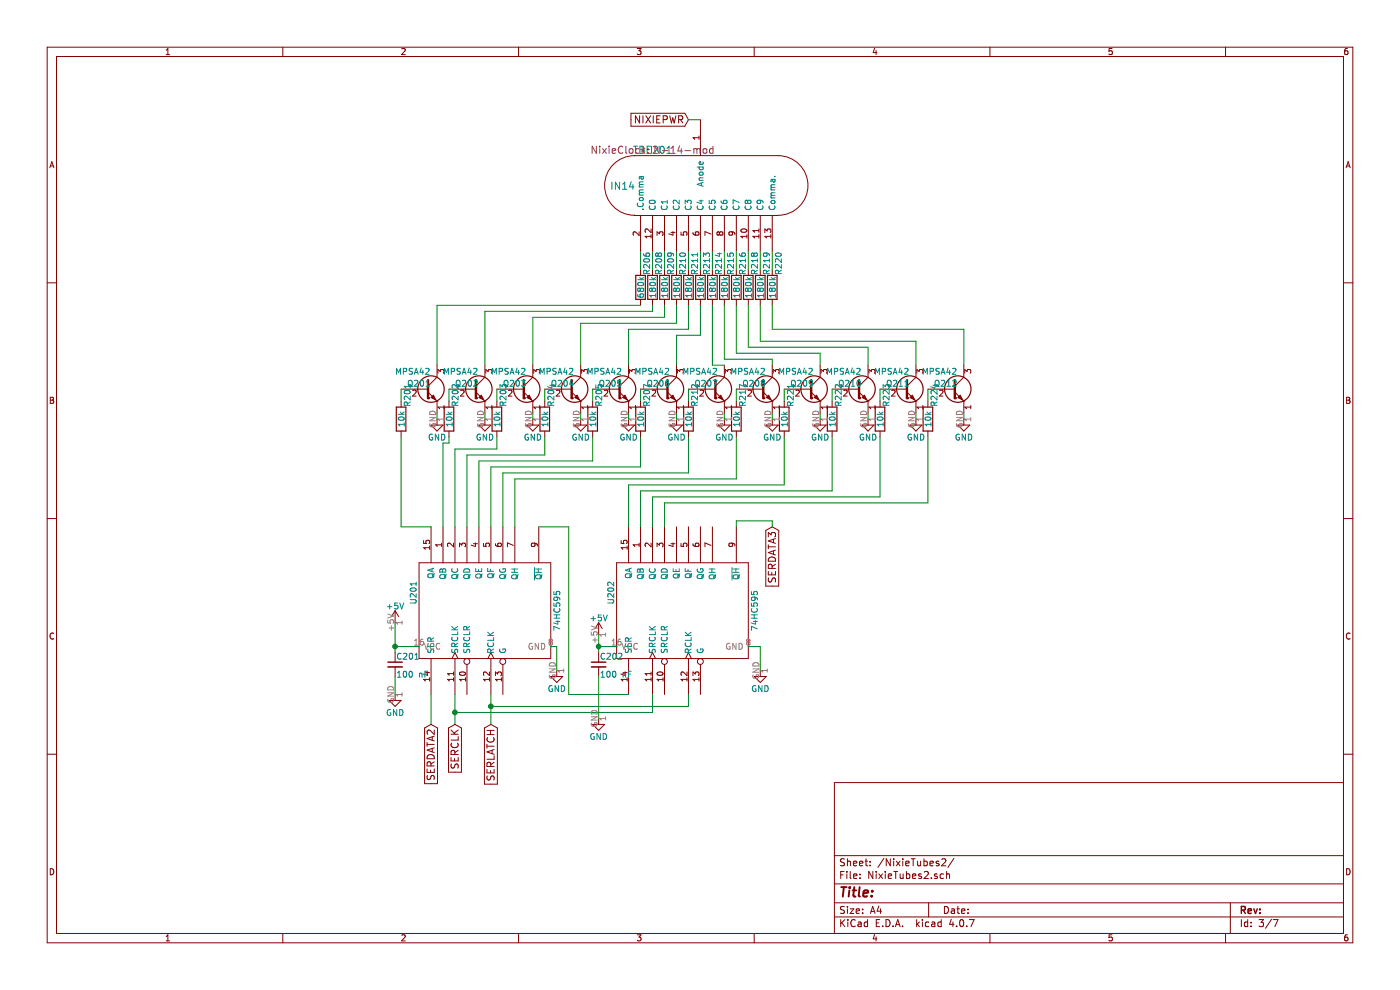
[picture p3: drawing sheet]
EESchema Schematic File Version 2
LIBS:power
LIBS:device
LIBS:switches
LIBS:relays
LIBS:motors
LIBS:transistors
LIBS:conn
LIBS:linear
LIBS:regul
LIBS:74xx
LIBS:cmos4000
LIBS:adc-dac
LIBS:memory
LIBS:xilinx
LIBS:microcontrollers
LIBS:dsp
LIBS:microchip
LIBS:analog_switches
LIBS:motorola
LIBS:texas
LIBS:intel
LIBS:audio
LIBS:interface
LIBS:digital-audio
LIBS:philips
LIBS:display
LIBS:cypress
LIBS:siliconi
LIBS:opto
LIBS:atmel
LIBS:contrib
LIBS:valves
LIBS:in14_lib
LIBS:arduino_nano
LIBS:NixieClock-cache
EELAYER 25 0
EELAYER END
$Descr A4 11693 8268
encoding utf-8
Sheet 3 7
Title ""
Date ""
Rev ""
Comp ""
Comment1 ""
Comment2 ""
Comment3 ""
Comment4 ""
$EndDescr
$Comp
L IN14 TBE201
U 1 1
P 5550 1250
F 0 "TBE201" H 5450 1250 60  0000 C CNN
F 1 "IN14" H 5200 950 60  0000 C CNN
F 2 "NixieClock:IN-14-mod" H 5450 1250 60  0000 C CNN
F 3 "" H 5450 1250 60  0000 C CNN
	1    5550 1250
	1    0    0    -1  
$EndComp
$Comp
L 74HC595 U201
U 1 1
P 4050 5100
F 0 "U201" H 4200 5700 50  0000 C CNN
F 1 "74HC595" H 4050 4500 50  0000 C CNN
F 2 "Housings_DIP:DIP-16_W7.62mm_Socket" H 4050 5100 50  0001 C CNN
F 3 "" H 4050 5100 50  0001 C CNN
	1    4050 5100
	0    -1   -1   0   
$EndComp
$Comp
L R R206
U 1 1
P 5350 2400
F 0 "R206" V 5400 2600 50  0000 C CNN
F 1 "680k" V 5350 2400 50  0000 C CNN
F 2 "Resistors_THT:R_Axial_DIN0207_L6.3mm_D2.5mm_P7.62mm_Horizontal" V 5280 2400 50  0001 C CNN
F 3 "" H 5350 2400 50  0001 C CNN
	1    5350 2400
	1    0    0    -1  
$EndComp
$Comp
L R R208
U 1 1
P 5450 2400
F 0 "R208" V 5500 2600 50  0000 C CNN
F 1 "180k" V 5450 2400 50  0000 C CNN
F 2 "Resistors_THT:R_Axial_DIN0207_L6.3mm_D2.5mm_P7.62mm_Horizontal" V 5380 2400 50  0001 C CNN
F 3 "" H 5450 2400 50  0001 C CNN
	1    5450 2400
	1    0    0    -1  
$EndComp
$Comp
L R R209
U 1 1
P 5550 2400
F 0 "R209" V 5600 2600 50  0000 C CNN
F 1 "180k" V 5550 2400 50  0000 C CNN
F 2 "Resistors_THT:R_Axial_DIN0207_L6.3mm_D2.5mm_P7.62mm_Horizontal" V 5480 2400 50  0001 C CNN
F 3 "" H 5550 2400 50  0001 C CNN
	1    5550 2400
	1    0    0    -1  
$EndComp
$Comp
L R R210
U 1 1
P 5650 2400
F 0 "R210" V 5700 2600 50  0000 C CNN
F 1 "180k" V 5650 2400 50  0000 C CNN
F 2 "Resistors_THT:R_Axial_DIN0207_L6.3mm_D2.5mm_P7.62mm_Horizontal" V 5580 2400 50  0001 C CNN
F 3 "" H 5650 2400 50  0001 C CNN
	1    5650 2400
	1    0    0    -1  
$EndComp
$Comp
L R R211
U 1 1
P 5750 2400
F 0 "R211" V 5800 2600 50  0000 C CNN
F 1 "180k" V 5750 2400 50  0000 C CNN
F 2 "Resistors_THT:R_Axial_DIN0207_L6.3mm_D2.5mm_P7.62mm_Horizontal" V 5680 2400 50  0001 C CNN
F 3 "" H 5750 2400 50  0001 C CNN
	1    5750 2400
	1    0    0    -1  
$EndComp
Text GLabel 5750 1000 0    60   Input ~ 0
NIXIEPWR
$Comp
L R R213
U 1 1
P 5850 2400
F 0 "R213" V 5900 2600 50  0000 C CNN
F 1 "180k" V 5850 2400 50  0000 C CNN
F 2 "Resistors_THT:R_Axial_DIN0207_L6.3mm_D2.5mm_P7.62mm_Horizontal" V 5780 2400 50  0001 C CNN
F 3 "" H 5850 2400 50  0001 C CNN
	1    5850 2400
	1    0    0    -1  
$EndComp
$Comp
L R R214
U 1 1
P 5950 2400
F 0 "R214" V 6000 2600 50  0000 C CNN
F 1 "180k" V 5950 2400 50  0000 C CNN
F 2 "Resistors_THT:R_Axial_DIN0207_L6.3mm_D2.5mm_P7.62mm_Horizontal" V 5880 2400 50  0001 C CNN
F 3 "" H 5950 2400 50  0001 C CNN
	1    5950 2400
	1    0    0    -1  
$EndComp
$Comp
L R R215
U 1 1
P 6050 2400
F 0 "R215" V 6100 2600 50  0000 C CNN
F 1 "180k" V 6050 2400 50  0000 C CNN
F 2 "Resistors_THT:R_Axial_DIN0207_L6.3mm_D2.5mm_P7.62mm_Horizontal" V 5980 2400 50  0001 C CNN
F 3 "" H 6050 2400 50  0001 C CNN
	1    6050 2400
	1    0    0    -1  
$EndComp
$Comp
L R R216
U 1 1
P 6150 2400
F 0 "R216" V 6200 2600 50  0000 C CNN
F 1 "180k" V 6150 2400 50  0000 C CNN
F 2 "Resistors_THT:R_Axial_DIN0207_L6.3mm_D2.5mm_P7.62mm_Horizontal" V 6080 2400 50  0001 C CNN
F 3 "" H 6150 2400 50  0001 C CNN
	1    6150 2400
	1    0    0    -1  
$EndComp
$Comp
L R R218
U 1 1
P 6250 2400
F 0 "R218" V 6300 2600 50  0000 C CNN
F 1 "180k" V 6250 2400 50  0000 C CNN
F 2 "Resistors_THT:R_Axial_DIN0207_L6.3mm_D2.5mm_P7.62mm_Horizontal" V 6180 2400 50  0001 C CNN
F 3 "" H 6250 2400 50  0001 C CNN
	1    6250 2400
	1    0    0    -1  
$EndComp
$Comp
L R R219
U 1 1
P 6350 2400
F 0 "R219" V 6400 2600 50  0000 C CNN
F 1 "180k" V 6350 2400 50  0000 C CNN
F 2 "Resistors_THT:R_Axial_DIN0207_L6.3mm_D2.5mm_P7.62mm_Horizontal" V 6280 2400 50  0001 C CNN
F 3 "" H 6350 2400 50  0001 C CNN
	1    6350 2400
	1    0    0    -1  
$EndComp
$Comp
L R R220
U 1 1
P 6450 2400
F 0 "R220" V 6500 2600 50  0000 C CNN
F 1 "180k" V 6450 2400 50  0000 C CNN
F 2 "Resistors_THT:R_Axial_DIN0207_L6.3mm_D2.5mm_P7.62mm_Horizontal" V 6380 2400 50  0001 C CNN
F 3 "" H 6450 2400 50  0001 C CNN
	1    6450 2400
	1    0    0    -1  
$EndComp
$Comp
L 2N3904 Q201
U 1 1
P 3550 3250
F 0 "Q201" H 3400 3300 50  0000 L CNN
F 1 "MPSA42" H 3300 3400 50  0000 L CNN
F 2 "TO_SOT_Packages_THT:TO-92_Molded_Narrow" H 3750 3175 50  0001 L CIN
F 3 "" H 3550 3250 50  0001 L CNN
	1    3550 3250
	1    0    0    -1  
$EndComp
$Comp
L R R201
U 1 1
P 3350 3500
F 0 "R201" V 3400 3700 50  0000 C CNN
F 1 "10k" V 3350 3500 50  0000 C CNN
F 2 "Resistors_THT:R_Axial_DIN0207_L6.3mm_D2.5mm_P7.62mm_Horizontal" V 3280 3500 50  0001 C CNN
F 3 "" H 3350 3500 50  0001 C CNN
	1    3350 3500
	1    0    0    -1  
$EndComp
$Comp
L 2N3904 Q202
U 1 1
P 3950 3250
F 0 "Q202" H 3800 3300 50  0000 L CNN
F 1 "MPSA42" H 3700 3400 50  0000 L CNN
F 2 "TO_SOT_Packages_THT:TO-92_Molded_Narrow" H 4150 3175 50  0001 L CIN
F 3 "" H 3950 3250 50  0001 L CNN
	1    3950 3250
	1    0    0    -1  
$EndComp
$Comp
L 2N3904 Q203
U 1 1
P 4350 3250
F 0 "Q203" H 4200 3300 50  0000 L CNN
F 1 "MPSA42" H 4100 3400 50  0000 L CNN
F 2 "TO_SOT_Packages_THT:TO-92_Molded_Narrow" H 4550 3175 50  0001 L CIN
F 3 "" H 4350 3250 50  0001 L CNN
	1    4350 3250
	1    0    0    -1  
$EndComp
$Comp
L 2N3904 Q204
U 1 1
P 4750 3250
F 0 "Q204" H 4600 3300 50  0000 L CNN
F 1 "MPSA42" H 4500 3400 50  0000 L CNN
F 2 "TO_SOT_Packages_THT:TO-92_Molded_Narrow" H 4950 3175 50  0001 L CIN
F 3 "" H 4750 3250 50  0001 L CNN
	1    4750 3250
	1    0    0    -1  
$EndComp
$Comp
L 2N3904 Q205
U 1 1
P 5150 3250
F 0 "Q205" H 5000 3300 50  0000 L CNN
F 1 "MPSA42" H 4900 3400 50  0000 L CNN
F 2 "TO_SOT_Packages_THT:TO-92_Molded_Narrow" H 5350 3175 50  0001 L CIN
F 3 "" H 5150 3250 50  0001 L CNN
	1    5150 3250
	1    0    0    -1  
$EndComp
$Comp
L 2N3904 Q206
U 1 1
P 5550 3250
F 0 "Q206" H 5400 3300 50  0000 L CNN
F 1 "MPSA42" H 5300 3400 50  0000 L CNN
F 2 "TO_SOT_Packages_THT:TO-92_Molded_Narrow" H 5750 3175 50  0001 L CIN
F 3 "" H 5550 3250 50  0001 L CNN
	1    5550 3250
	1    0    0    -1  
$EndComp
$Comp
L 2N3904 Q207
U 1 1
P 5950 3250
F 0 "Q207" H 5800 3300 50  0000 L CNN
F 1 "MPSA42" H 5700 3400 50  0000 L CNN
F 2 "TO_SOT_Packages_THT:TO-92_Molded_Narrow" H 6150 3175 50  0001 L CIN
F 3 "" H 5950 3250 50  0001 L CNN
	1    5950 3250
	1    0    0    -1  
$EndComp
$Comp
L 2N3904 Q208
U 1 1
P 6350 3250
F 0 "Q208" H 6200 3300 50  0000 L CNN
F 1 "MPSA42" H 6100 3400 50  0000 L CNN
F 2 "TO_SOT_Packages_THT:TO-92_Molded_Narrow" H 6550 3175 50  0001 L CIN
F 3 "" H 6350 3250 50  0001 L CNN
	1    6350 3250
	1    0    0    -1  
$EndComp
$Comp
L 2N3904 Q209
U 1 1
P 6750 3250
F 0 "Q209" H 6600 3300 50  0000 L CNN
F 1 "MPSA42" H 6500 3400 50  0000 L CNN
F 2 "TO_SOT_Packages_THT:TO-92_Molded_Narrow" H 6950 3175 50  0001 L CIN
F 3 "" H 6750 3250 50  0001 L CNN
	1    6750 3250
	1    0    0    -1  
$EndComp
$Comp
L 2N3904 Q210
U 1 1
P 7150 3250
F 0 "Q210" H 7000 3300 50  0000 L CNN
F 1 "MPSA42" H 6900 3400 50  0000 L CNN
F 2 "TO_SOT_Packages_THT:TO-92_Molded_Narrow" H 7350 3175 50  0001 L CIN
F 3 "" H 7150 3250 50  0001 L CNN
	1    7150 3250
	1    0    0    -1  
$EndComp
$Comp
L 2N3904 Q211
U 1 1
P 7550 3250
F 0 "Q211" H 7400 3300 50  0000 L CNN
F 1 "MPSA42" H 7300 3400 50  0000 L CNN
F 2 "TO_SOT_Packages_THT:TO-92_Molded_Narrow" H 7750 3175 50  0001 L CIN
F 3 "" H 7550 3250 50  0001 L CNN
	1    7550 3250
	1    0    0    -1  
$EndComp
$Comp
L 2N3904 Q212
U 1 1
P 7950 3250
F 0 "Q212" H 7800 3300 50  0000 L CNN
F 1 "MPSA42" H 7700 3400 50  0000 L CNN
F 2 "TO_SOT_Packages_THT:TO-92_Molded_Narrow" H 8150 3175 50  0001 L CIN
F 3 "" H 7950 3250 50  0001 L CNN
	1    7950 3250
	1    0    0    -1  
$EndComp
$Comp
L R R202
U 1 1
P 3750 3500
F 0 "R202" V 3800 3700 50  0000 C CNN
F 1 "10k" V 3750 3500 50  0000 C CNN
F 2 "Resistors_THT:R_Axial_DIN0207_L6.3mm_D2.5mm_P7.62mm_Horizontal" V 3680 3500 50  0001 C CNN
F 3 "" H 3750 3500 50  0001 C CNN
	1    3750 3500
	1    0    0    -1  
$EndComp
$Comp
L R R203
U 1 1
P 4150 3500
F 0 "R203" V 4200 3700 50  0000 C CNN
F 1 "10k" V 4150 3500 50  0000 C CNN
F 2 "Resistors_THT:R_Axial_DIN0207_L6.3mm_D2.5mm_P7.62mm_Horizontal" V 4080 3500 50  0001 C CNN
F 3 "" H 4150 3500 50  0001 C CNN
	1    4150 3500
	1    0    0    -1  
$EndComp
$Comp
L R R204
U 1 1
P 4550 3500
F 0 "R204" V 4600 3700 50  0000 C CNN
F 1 "10k" V 4550 3500 50  0000 C CNN
F 2 "Resistors_THT:R_Axial_DIN0207_L6.3mm_D2.5mm_P7.62mm_Horizontal" V 4480 3500 50  0001 C CNN
F 3 "" H 4550 3500 50  0001 C CNN
	1    4550 3500
	1    0    0    -1  
$EndComp
$Comp
L R R205
U 1 1
P 4950 3500
F 0 "R205" V 5000 3700 50  0000 C CNN
F 1 "10k" V 4950 3500 50  0000 C CNN
F 2 "Resistors_THT:R_Axial_DIN0207_L6.3mm_D2.5mm_P7.62mm_Horizontal" V 4880 3500 50  0001 C CNN
F 3 "" H 4950 3500 50  0001 C CNN
	1    4950 3500
	1    0    0    -1  
$EndComp
$Comp
L R R207
U 1 1
P 5350 3500
F 0 "R207" V 5400 3700 50  0000 C CNN
F 1 "10k" V 5350 3500 50  0000 C CNN
F 2 "Resistors_THT:R_Axial_DIN0207_L6.3mm_D2.5mm_P7.62mm_Horizontal" V 5280 3500 50  0001 C CNN
F 3 "" H 5350 3500 50  0001 C CNN
	1    5350 3500
	1    0    0    -1  
$EndComp
$Comp
L R R212
U 1 1
P 5750 3500
F 0 "R212" V 5800 3700 50  0000 C CNN
F 1 "10k" V 5750 3500 50  0000 C CNN
F 2 "Resistors_THT:R_Axial_DIN0207_L6.3mm_D2.5mm_P7.62mm_Horizontal" V 5680 3500 50  0001 C CNN
F 3 "" H 5750 3500 50  0001 C CNN
	1    5750 3500
	1    0    0    -1  
$EndComp
$Comp
L R R217
U 1 1
P 6150 3500
F 0 "R217" V 6200 3700 50  0000 C CNN
F 1 "10k" V 6150 3500 50  0000 C CNN
F 2 "Resistors_THT:R_Axial_DIN0207_L6.3mm_D2.5mm_P7.62mm_Horizontal" V 6080 3500 50  0001 C CNN
F 3 "" H 6150 3500 50  0001 C CNN
	1    6150 3500
	1    0    0    -1  
$EndComp
$Comp
L R R221
U 1 1
P 6550 3500
F 0 "R221" V 6600 3700 50  0000 C CNN
F 1 "10k" V 6550 3500 50  0000 C CNN
F 2 "Resistors_THT:R_Axial_DIN0207_L6.3mm_D2.5mm_P7.62mm_Horizontal" V 6480 3500 50  0001 C CNN
F 3 "" H 6550 3500 50  0001 C CNN
	1    6550 3500
	1    0    0    -1  
$EndComp
$Comp
L R R222
U 1 1
P 6950 3500
F 0 "R222" V 7000 3700 50  0000 C CNN
F 1 "10k" V 6950 3500 50  0000 C CNN
F 2 "Resistors_THT:R_Axial_DIN0207_L6.3mm_D2.5mm_P7.62mm_Horizontal" V 6880 3500 50  0001 C CNN
F 3 "" H 6950 3500 50  0001 C CNN
	1    6950 3500
	1    0    0    -1  
$EndComp
$Comp
L R R223
U 1 1
P 7350 3500
F 0 "R223" V 7400 3700 50  0000 C CNN
F 1 "10k" V 7350 3500 50  0000 C CNN
F 2 "Resistors_THT:R_Axial_DIN0207_L6.3mm_D2.5mm_P7.62mm_Horizontal" V 7280 3500 50  0001 C CNN
F 3 "" H 7350 3500 50  0001 C CNN
	1    7350 3500
	1    0    0    -1  
$EndComp
$Comp
L R R224
U 1 1
P 7750 3500
F 0 "R224" V 7800 3700 50  0000 C CNN
F 1 "10k" V 7750 3500 50  0000 C CNN
F 2 "Resistors_THT:R_Axial_DIN0207_L6.3mm_D2.5mm_P7.62mm_Horizontal" V 7680 3500 50  0001 C CNN
F 3 "" H 7750 3500 50  0001 C CNN
	1    7750 3500
	1    0    0    -1  
$EndComp
$Comp
L GND #PWR38
U 1 1
P 3650 3500
F 0 "#PWR38" H 3650 3250 50  0001 C CNN
F 1 "GND" H 3650 3350 50  0000 C CNN
F 2 "" H 3650 3500 50  0001 C CNN
F 3 "" H 3650 3500 50  0001 C CNN
	1    3650 3500
	1    0    0    -1  
$EndComp
$Comp
L GND #PWR39
U 1 1
P 4050 3500
F 0 "#PWR39" H 4050 3250 50  0001 C CNN
F 1 "GND" H 4050 3350 50  0000 C CNN
F 2 "" H 4050 3500 50  0001 C CNN
F 3 "" H 4050 3500 50  0001 C CNN
	1    4050 3500
	1    0    0    -1  
$EndComp
$Comp
L GND #PWR40
U 1 1
P 4450 3500
F 0 "#PWR40" H 4450 3250 50  0001 C CNN
F 1 "GND" H 4450 3350 50  0000 C CNN
F 2 "" H 4450 3500 50  0001 C CNN
F 3 "" H 4450 3500 50  0001 C CNN
	1    4450 3500
	1    0    0    -1  
$EndComp
$Comp
L GND #PWR42
U 1 1
P 4850 3500
F 0 "#PWR42" H 4850 3250 50  0001 C CNN
F 1 "GND" H 4850 3350 50  0000 C CNN
F 2 "" H 4850 3500 50  0001 C CNN
F 3 "" H 4850 3500 50  0001 C CNN
	1    4850 3500
	1    0    0    -1  
$EndComp
$Comp
L GND #PWR45
U 1 1
P 5250 3500
F 0 "#PWR45" H 5250 3250 50  0001 C CNN
F 1 "GND" H 5250 3350 50  0000 C CNN
F 2 "" H 5250 3500 50  0001 C CNN
F 3 "" H 5250 3500 50  0001 C CNN
	1    5250 3500
	1    0    0    -1  
$EndComp
$Comp
L GND #PWR46
U 1 1
P 5650 3500
F 0 "#PWR46" H 5650 3250 50  0001 C CNN
F 1 "GND" H 5650 3350 50  0000 C CNN
F 2 "" H 5650 3500 50  0001 C CNN
F 3 "" H 5650 3500 50  0001 C CNN
	1    5650 3500
	1    0    0    -1  
$EndComp
$Comp
L GND #PWR47
U 1 1
P 6050 3500
F 0 "#PWR47" H 6050 3250 50  0001 C CNN
F 1 "GND" H 6050 3350 50  0000 C CNN
F 2 "" H 6050 3500 50  0001 C CNN
F 3 "" H 6050 3500 50  0001 C CNN
	1    6050 3500
	1    0    0    -1  
$EndComp
$Comp
L GND #PWR49
U 1 1
P 6450 3500
F 0 "#PWR49" H 6450 3250 50  0001 C CNN
F 1 "GND" H 6450 3350 50  0000 C CNN
F 2 "" H 6450 3500 50  0001 C CNN
F 3 "" H 6450 3500 50  0001 C CNN
	1    6450 3500
	1    0    0    -1  
$EndComp
$Comp
L GND #PWR50
U 1 1
P 6850 3500
F 0 "#PWR50" H 6850 3250 50  0001 C CNN
F 1 "GND" H 6850 3350 50  0000 C CNN
F 2 "" H 6850 3500 50  0001 C CNN
F 3 "" H 6850 3500 50  0001 C CNN
	1    6850 3500
	1    0    0    -1  
$EndComp
$Comp
L GND #PWR51
U 1 1
P 7250 3500
F 0 "#PWR51" H 7250 3250 50  0001 C CNN
F 1 "GND" H 7250 3350 50  0000 C CNN
F 2 "" H 7250 3500 50  0001 C CNN
F 3 "" H 7250 3500 50  0001 C CNN
	1    7250 3500
	1    0    0    -1  
$EndComp
$Comp
L GND #PWR52
U 1 1
P 7650 3500
F 0 "#PWR52" H 7650 3250 50  0001 C CNN
F 1 "GND" H 7650 3350 50  0000 C CNN
F 2 "" H 7650 3500 50  0001 C CNN
F 3 "" H 7650 3500 50  0001 C CNN
	1    7650 3500
	1    0    0    -1  
$EndComp
$Comp
L GND #PWR53
U 1 1
P 8050 3500
F 0 "#PWR53" H 8050 3250 50  0001 C CNN
F 1 "GND" H 8050 3350 50  0000 C CNN
F 2 "" H 8050 3500 50  0001 C CNN
F 3 "" H 8050 3500 50  0001 C CNN
	1    8050 3500
	1    0    0    -1  
$EndComp
$Comp
L 74HC595 U202
U 1 1
P 5700 5100
F 0 "U202" H 5850 5700 50  0000 C CNN
F 1 "74HC595" H 5700 4500 50  0000 C CNN
F 2 "Housings_DIP:DIP-16_W7.62mm_Socket" H 5700 5100 50  0001 C CNN
F 3 "" H 5700 5100 50  0001 C CNN
	1    5700 5100
	0    -1   -1   0   
$EndComp
Wire Wire Line
	5350 2250 5350 2100
Wire Wire Line
	5450 2250 5450 2100
Wire Wire Line
	5550 2250 5550 2100
Wire Wire Line
	5650 2250 5650 2100
Wire Wire Line
	5750 2250 5750 2100
Wire Wire Line
	5750 1000 5850 1000
Wire Wire Line
	5850 2250 5850 2100
Wire Wire Line
	5950 2250 5950 2100
Wire Wire Line
	6050 2250 6050 2100
Wire Wire Line
	6150 2100 6150 2250
Wire Wire Line
	6250 2250 6250 2100
Wire Wire Line
	6350 2250 6350 2100
Wire Wire Line
	6450 2250 6450 2100
Wire Wire Line
	3350 3350 3350 3250
Wire Wire Line
	3650 3050 3650 2550
Wire Wire Line
	3650 2550 5350 2550
Wire Wire Line
	4050 3050 4050 2600
Wire Wire Line
	4050 2600 5450 2600
Wire Wire Line
	5450 2600 5450 2550
Wire Wire Line
	4450 3050 4450 2650
Wire Wire Line
	4450 2650 5550 2650
Wire Wire Line
	5550 2650 5550 2550
Wire Wire Line
	4850 3050 4850 2700
Wire Wire Line
	4850 2700 5650 2700
Wire Wire Line
	5650 2700 5650 2550
Wire Wire Line
	5250 3050 5250 2750
Wire Wire Line
	5250 2750 5750 2750
Wire Wire Line
	5750 2750 5750 2550
Wire Wire Line
	5650 3050 5650 2800
Wire Wire Line
	5650 2800 5850 2800
Wire Wire Line
	5850 2800 5850 2550
Wire Wire Line
	6050 3050 5950 3050
Wire Wire Line
	5950 3050 5950 2550
Wire Wire Line
	6450 3050 6450 3000
Wire Wire Line
	6450 3000 6050 3000
Wire Wire Line
	6050 3000 6050 2550
Wire Wire Line
	6850 3050 6850 2950
Wire Wire Line
	6850 2950 6150 2950
Wire Wire Line
	6150 2950 6150 2550
Wire Wire Line
	7250 3050 7250 2900
Wire Wire Line
	7250 2900 6250 2900
Wire Wire Line
	6250 2900 6250 2550
Wire Wire Line
	7650 3050 7650 2850
Wire Wire Line
	7650 2850 6350 2850
Wire Wire Line
	6350 2850 6350 2550
Wire Wire Line
	8050 2750 6450 2750
Wire Wire Line
	6450 2750 6450 2550
Wire Wire Line
	3750 3350 3750 3250
Wire Wire Line
	4150 3250 4150 3350
Wire Wire Line
	4550 3350 4550 3250
Wire Wire Line
	4950 3350 4950 3250
Wire Wire Line
	5350 3350 5350 3250
Wire Wire Line
	5750 3350 5750 3250
Wire Wire Line
	6150 3350 6150 3250
Wire Wire Line
	6550 3350 6550 3250
Wire Wire Line
	6950 3350 6950 3250
Wire Wire Line
	7350 3250 7350 3350
Wire Wire Line
	7750 3350 7750 3250
Wire Wire Line
	3650 3500 3650 3450
Wire Wire Line
	4050 3500 4050 3450
Wire Wire Line
	4450 3500 4450 3450
Wire Wire Line
	4850 3500 4850 3450
Wire Wire Line
	5250 3500 5250 3450
Wire Wire Line
	5650 3500 5650 3450
Wire Wire Line
	6050 3500 6050 3450
Wire Wire Line
	6450 3500 6450 3450
Wire Wire Line
	6850 3500 6850 3450
Wire Wire Line
	7250 3500 7250 3450
Wire Wire Line
	7650 3500 7650 3450
Wire Wire Line
	8050 3500 8050 3450
Wire Wire Line
	3350 3650 3350 4400
Wire Wire Line
	3350 4400 3600 4400
Wire Wire Line
	3700 4400 3700 3700
Wire Wire Line
	3700 3700 3750 3700
Wire Wire Line
	3750 3700 3750 3650
Wire Wire Line
	4150 3650 4150 3750
Wire Wire Line
	4150 3750 3800 3750
Wire Wire Line
	3800 3750 3800 4400
Wire Wire Line
	3900 4400 3900 3800
Wire Wire Line
	3900 3800 4550 3800
Wire Wire Line
	4550 3800 4550 3650
Wire Wire Line
	4000 4400 4000 3850
Wire Wire Line
	4000 3850 4950 3850
Wire Wire Line
	4950 3850 4950 3650
Wire Wire Line
	4100 4400 4100 3900
Wire Wire Line
	4100 3900 5350 3900
Wire Wire Line
	5350 3900 5350 3650
Wire Wire Line
	4200 4400 4200 3950
Wire Wire Line
	4200 3950 5750 3950
Wire Wire Line
	5750 3950 5750 3650
Wire Wire Line
	4300 4400 4300 4000
Wire Wire Line
	4300 4000 6150 4000
Wire Wire Line
	6150 4000 6150 3650
Wire Wire Line
	5250 4400 5250 4050
Wire Wire Line
	5250 4050 6550 4050
Wire Wire Line
	6550 4050 6550 3650
Wire Wire Line
	5350 4400 5350 4100
Wire Wire Line
	5350 4100 6950 4100
Wire Wire Line
	6950 4100 6950 3650
Wire Wire Line
	5450 4400 5450 4150
Wire Wire Line
	5450 4150 7350 4150
Wire Wire Line
	7350 4150 7350 3650
Wire Wire Line
	5550 4400 5550 4200
Wire Wire Line
	5550 4200 7750 4200
Wire Wire Line
	7750 4200 7750 3650
Text GLabel 3600 6050 3    60   Input ~ 0
SERDATA2
Wire Wire Line
	3600 6050 3600 5800
Wire Wire Line
	5450 5800 5450 5950
Wire Wire Line
	5450 5950 3800 5950
Wire Wire Line
	3800 5800 3800 6050
Text GLabel 3800 6050 3    60   Input ~ 0
SERCLK
Connection ~ 3800 5950
Text GLabel 4100 6050 3    60   Input ~ 0
SERLATCH
Wire Wire Line
	4100 5800 4100 6050
Wire Wire Line
	4100 5900 5750 5900
Wire Wire Line
	5750 5900 5750 5800
Connection ~ 4100 5900
$Comp
L GND #PWR41
U 1 1
P 4650 5600
F 0 "#PWR41" H 4650 5350 50  0001 C CNN
F 1 "GND" H 4650 5450 50  0000 C CNN
F 2 "" H 4650 5600 50  0001 C CNN
F 3 "" H 4650 5600 50  0001 C CNN
	1    4650 5600
	1    0    0    -1  
$EndComp
$Comp
L GND #PWR48
U 1 1
P 6350 5600
F 0 "#PWR48" H 6350 5350 50  0001 C CNN
F 1 "GND" H 6350 5450 50  0000 C CNN
F 2 "" H 6350 5600 50  0001 C CNN
F 3 "" H 6350 5600 50  0001 C CNN
	1    6350 5600
	1    0    0    -1  
$EndComp
Wire Wire Line
	6350 5600 6350 5400
Wire Wire Line
	6350 5400 6250 5400
Wire Wire Line
	4600 5400 4650 5400
$Comp
L +5V #PWR36
U 1 1
P 3300 5200
F 0 "#PWR36" H 3300 5050 50  0001 C CNN
F 1 "+5V" H 3300 5340 50  0000 C CNN
F 2 "" H 3300 5200 50  0001 C CNN
F 3 "" H 3300 5200 50  0001 C CNN
	1    3300 5200
	1    0    0    -1  
$EndComp
Wire Wire Line
	3300 5200 3300 5450
Wire Wire Line
	3300 5400 3500 5400
Wire Wire Line
	4650 5400 4650 5600
Wire Wire Line
	5250 5800 4750 5800
Wire Wire Line
	4750 5800 4750 4400
Wire Wire Line
	4750 4400 4500 4400
$Comp
L +5V #PWR43
U 1 1
P 5000 5300
F 0 "#PWR43" H 5000 5150 50  0001 C CNN
F 1 "+5V" H 5000 5440 50  0000 C CNN
F 2 "" H 5000 5300 50  0001 C CNN
F 3 "" H 5000 5300 50  0001 C CNN
	1    5000 5300
	1    0    0    -1  
$EndComp
Wire Wire Line
	5000 5300 5000 5450
Wire Wire Line
	5000 5400 5150 5400
$Comp
L C_Small C202
U 1 1
P 5000 5550
F 0 "C202" H 5010 5620 50  0000 L CNN
F 1 "100 nF" H 5010 5470 50  0000 L CNN
F 2 "Capacitors_THT:C_Disc_D5.0mm_W2.5mm_P2.50mm" H 5000 5550 50  0001 C CNN
F 3 "" H 5000 5550 50  0001 C CNN
	1    5000 5550
	1    0    0    -1  
$EndComp
Connection ~ 5000 5400
$Comp
L GND #PWR44
U 1 1
P 5000 6000
F 0 "#PWR44" H 5000 5750 50  0001 C CNN
F 1 "GND" H 5000 5850 50  0000 C CNN
F 2 "" H 5000 6000 50  0001 C CNN
F 3 "" H 5000 6000 50  0001 C CNN
	1    5000 6000
	1    0    0    -1  
$EndComp
Wire Wire Line
	5000 6000 5000 5650
$Comp
L C_Small C201
U 1 1
P 3300 5550
F 0 "C201" H 3310 5620 50  0000 L CNN
F 1 "100 nF" H 3310 5470 50  0000 L CNN
F 2 "Capacitors_THT:C_Disc_D5.0mm_W2.5mm_P2.50mm" H 3300 5550 50  0001 C CNN
F 3 "" H 3300 5550 50  0001 C CNN
	1    3300 5550
	1    0    0    -1  
$EndComp
Connection ~ 3300 5400
$Comp
L GND #PWR37
U 1 1
P 3300 5800
F 0 "#PWR37" H 3300 5550 50  0001 C CNN
F 1 "GND" H 3300 5650 50  0000 C CNN
F 2 "" H 3300 5800 50  0001 C CNN
F 3 "" H 3300 5800 50  0001 C CNN
	1    3300 5800
	1    0    0    -1  
$EndComp
Wire Wire Line
	3300 5800 3300 5650
Wire Wire Line
	8050 3050 8050 2750
Text GLabel 6450 4400 3    60   Input ~ 0
SERDATA3
Wire Wire Line
	6150 4400 6150 4350
Wire Wire Line
	6150 4350 6450 4350
Wire Wire Line
	6450 4350 6450 4400
$EndSCHEMATC
